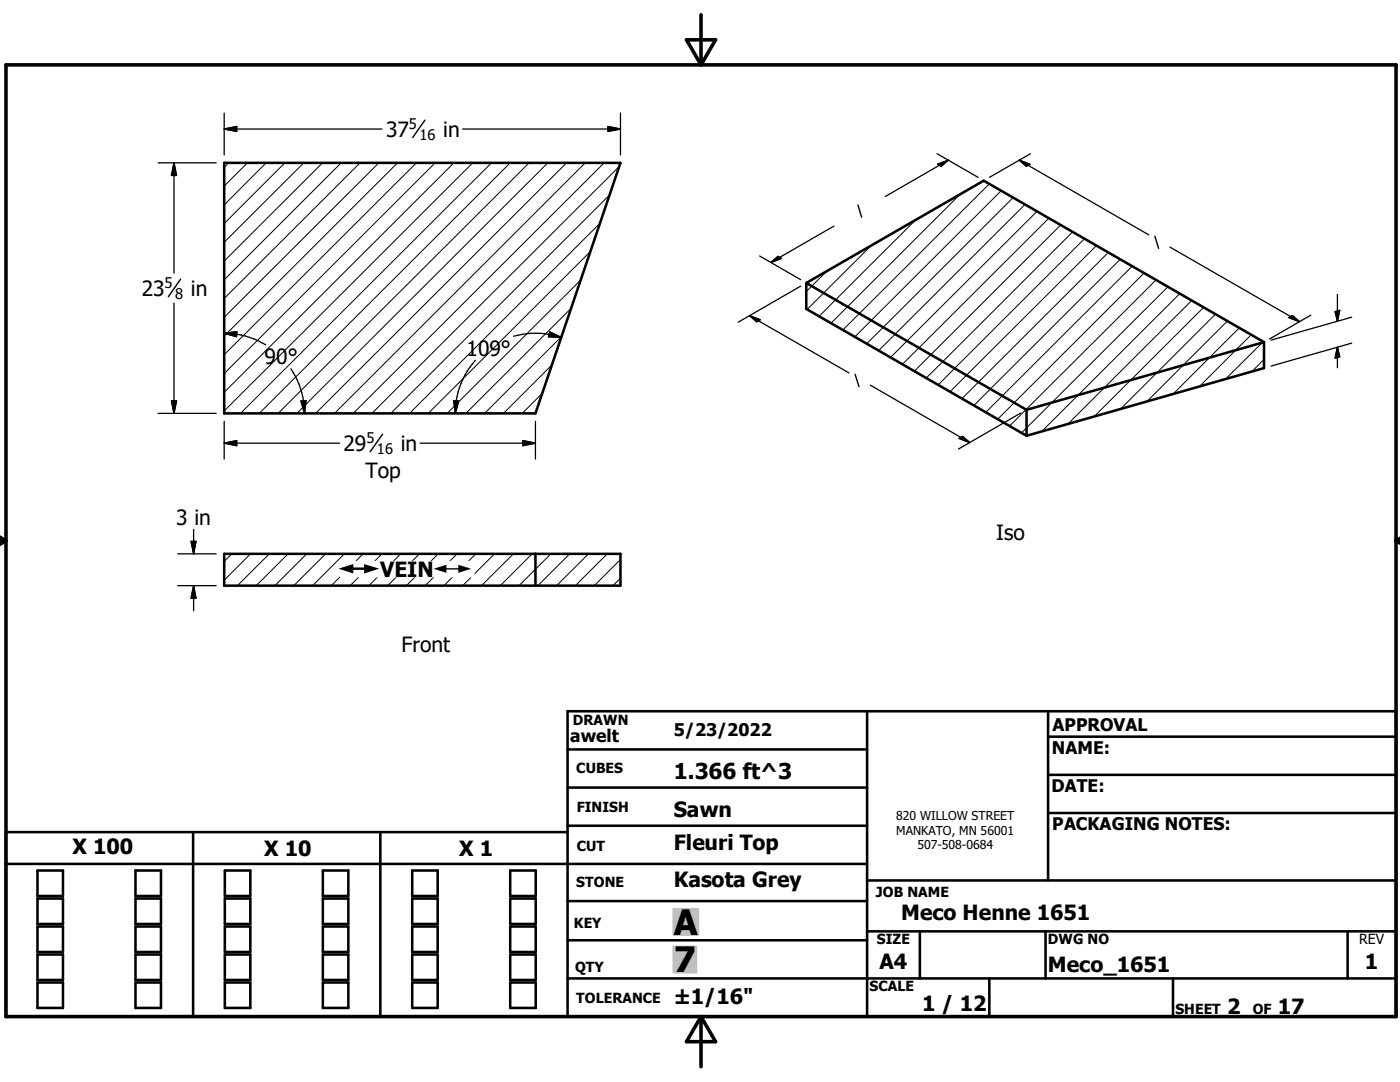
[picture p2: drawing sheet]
<svg xmlns="http://www.w3.org/2000/svg" width="279mm" height="216mm" viewBox="0 0 279 216" stroke-linecap="round" stroke-linejoin="round" font-family="sans-serif">
<g fill="none" stroke="#000" stroke-width=".51">
<path d="M44.7 32.5h79.1l-16.9 50h-62.2zM160.9 56.5l35.4-20.4 56 32.2M160.9 56.5v5.1l44 25.4M160.9 56.5l44 25.3M252.3 68.3v5.1l-47.4 13.6M252.3 68.3l-47.4 13.5M204.9 81.8v5.2M44.7 110.5h79.1v6.4h-79.1zM106.9 110.5v6.4M113.3 149.5h59.7M113.3 157.2h59.7M173 141.9v61"/>
<path d="M209.2 147h69.4M209.2 154.6h69.4M209.2 141.9v33.8M1.2 172.4h171.8M7.5 173.7h5.1v5.1h-5.1zM7.5 179.3h5.1v5.1h-5.1zM27 173.7h5.1v5.1h-5.1zM27 179.3h5.1v5.1h-5.1zM38.5 166v36.9M44.9 173.7h5.1v5.1h-5.1zM44.9 179.3h5.1v5.1h-5.1zM64.4 173.7h5.1v5.1h-5.1z"/>
<path d="M64.4 179.3h5.1v5.1h-5.1zM75.9 166v36.9M82.3 173.7h5.1v5.1h-5.1zM82.3 179.3h5.1v5.1h-5.1zM101.8 173.7h5.1v5.1h-5.1zM101.8 179.3h5.1v5.1h-5.1zM113.3 166h-112.1v36.9h277.4v-61h-165.3v61M113.3 179.8h59.7M113.3 164.8h59.7M173 175.7h105.6M209.2 162.2h69.4M7.5 184.9h5.1v5.1h-5.1z"/>
<path d="M7.5 190.5h5.1v5h-5.1zM7.5 196h5.1v5.1h-5.1zM27 190.5h5.1v5h-5.1zM27 196h5.1v5.1h-5.1zM27 184.9h5.1v5.1h-5.1zM44.9 190.5h5.1v5h-5.1zM44.9 196h5.1v5.1h-5.1zM44.9 184.9h5.1v5.1h-5.1zM64.4 190.5h5.1v5h-5.1zM64.4 196h5.1v5.1h-5.1zM64.4 184.9h5.1v5.1h-5.1zM82.3 190.5h5.1v5h-5.1z"/>
<path d="M82.3 196h5.1v5.1h-5.1zM82.3 184.9h5.1v5.1h-5.1zM101.8 190.5h5.1v5h-5.1zM101.8 196h5.1v5.1h-5.1zM101.8 184.9h5.1v5.1h-5.1zM113.3 187.6h59.7M113.3 195.2h165.3M173 185.8h105.6M183.6 185.8v9.4M197.4 195.2v7.7M208.7 185.8v9.4M234.1 195.2v7.7"/>
<path d="M268.9 185.8v9.4"/>
</g>
<g fill="none" stroke="#000" stroke-width=".2">
<path d="M45.6 32.5l-.9 .9M49.4 32.5l-4.7 4.6M53.1 32.5l-8.4 8.4M56.9 32.5l-12.2 12.1M60.6 32.5l-15.9 15.8M64.4 32.5l-19.7 19.6M68.1 32.5l-23.4 23.3M71.9 32.5l-27.2 27.1M75.6 32.5l-30.9 30.8M79.3 32.5l-34.6 34.6M83.1 32.5l-38.4 38.3M86.8 32.5l-42.1 42"/>
<path d="M90.6 32.5l-45.9 45.8M94.3 32.5l-49.6 49.5M98.1 32.5l-50.1 50M101.8 32.5l-50.1 50M105.6 32.5l-50.1 50M109.3 32.5l-50.1 50M113.1 32.5l-50.1 50M116.8 32.5l-50.1 50M120.6 32.5l-50.1 50M121.7 38.9l-43.7 43.6M123.6 33.2l-49.4 49.3M191.6 38.8l-25.8 25.7"/>
<path d="M197.4 36.7l-29.2 29.1M199.8 38.1l-29.2 29.1M202.2 39.4l-29.2 29.2M115.9 55.9l-26.7 26.6M117.8 50.2l-32.3 32.3M119.8 44.5l-38.1 38M165 54.1l-4.1 4.1M173.9 49l-12.8 12.7M182.7 43.9l-19.2 19.2M204.6 40.8l-29.2 29.1M207 42.2l-29.3 29.1M209.3 43.5l-29.2 29.2"/>
<path d="M211.7 44.9l-29.2 29.2M214.1 46.3l-29.2 29.1M216.4 47.6l-29.2 29.2M218.8 49l-29.2 29.2M221.2 50.4l-29.2 29.1M223.6 51.7l-29.2 29.2M226 53.1l-29.3 29.2M228.3 54.5l-29.2 29.1M230.7 55.9l-29.2 29.1M233.1 57.2l-29.2 29.2M235.4 58.6l-27.5 27.5M237.8 60l-24.7 24.6"/>
<path d="M108.2 78.5l-4 4M110.1 72.8l-9.6 9.7M112.1 67.2l-15.4 15.3M114 61.5l-21 21M240.2 61.3l-21.8 21.8M242.6 62.7l-19 18.9M245 64.1l-16.1 16M247.3 65.4l-13.2 13.2M249.7 66.8l-10.3 10.3M252.1 68.2l-7.5 7.4M252.3 71.7l-2.5 2.4M46.2 110.5l-1.5 1.5"/>
<path d="M50 110.5l-5.3 5.3M53.7 110.5l-6.3 6.4M57.5 110.5l-6.4 6.4M61.2 110.5l-6.3 6.4M65 110.5l-6.4 6.4M68.7 110.5l-6.3 6.4M72.5 110.5l-6.4 6.4M76.2 110.5l-6.3 6.4M80 110.5l-6.4 6.4M83.7 110.5l-6.3 6.4M87.5 110.5l-6.4 6.4M91.2 110.5l-6.3 6.4"/>
<path d="M95 110.5l-6.4 6.4M98.7 110.5l-6.4 6.4M102.5 110.5l-6.4 6.4M106.2 110.5l-6.4 6.4M109.9 110.5l-6.3 6.4M113.7 110.5l-6.4 6.4M117.4 110.5l-6.3 6.4M121.2 110.5l-6.4 6.4M123.8 115.4l-1.5 1.5M123.8 111.6l-5.2 5.3"/>
</g>
<path d="M1.2 12.9h277.4v190h-277.4zM137 7.9h5.8l-2.9 5zM139.9 2.9v10M-.1 107.9h1.3M-.1 107.2l1.3 .7M1.2 107.9l-1.2 .7M278.6 107.9h.8M278.6 107.9l.8 .5M279.4 107.4l-.8 .5M139.9 202.9v10M139.9 202.9l2.9 5h-5.8z" fill="none" stroke="#000" stroke-width=".71"/>
<g fill="#c0c0c0" stroke="#c0c0c0" stroke-width=".51">
<path d="M134.5 188.9h4.4v5.1z"/>
<path d="M134.5 188.9l4.4 5.1h-4.4z"/>
<path d="M134.5 181.4h4.8v5.1z"/>
<path d="M134.5 181.4l4.8 5.1h-4.8z"/>
</g>
<g fill="none" stroke="#000" stroke-width=".25">
<path d="M31.5 32.5h11.6M34.7 32.5v22M34.7 32.5l.5 2.5h-1zM44.7 25.7h31.5M44.7 25.7l2.5-.5v1zM44.7 22.6v8.3M92.3 25.7h31.5M121.3 25.2l2.5 .5-2.5 .5zM123.8 22.6v8.3M187 30.7l8.2 4.7M187.1 32.8l2.2-.8-1.5 1.2zM189.3 32l-12.6 7.2"/>
<path d="M203.4 32l25.9 14.9M203.4 32l2.1 .8-.7 .4zM205.7 30.7l-8.2 4.7M151.6 51.1l8.2 4.7M153.8 52.4l1.5-1.2 .7 .4zM159.8 57.1l-12.5 7.2M166.4 45.1l-12.6 7.3M233.5 49.3l25.8 14.9M266.9 58.7v5.4M34.2 80h1l-.5 2.5zM34.7 60.5v22M44.7 66.5a15.7 15.7 0 0 1 8.3 2.3"/>
<path d="M44.7 66.5l2.6-.3-.1 1zM58 73.6a16.2 16.2 0 0 1 2.8 8.9M90.6 79.9l.9 .1-.6 2.5zM94.9 71.9a16 16 0 0 0-4 10.6M102.5 67.1a16.2 16.2 0 0 1 9.5 .2M109.7 66.2l2.3 1.1-2.5-.1zM149.6 63l19.8 11.4M149.6 63l2.1 .8-.7 .4zM173.7 76.9l19.8 11.4M257.2 63.4l.7-.4 1.4 1.2zM261.6 62.9l-8.2 4.7M266.5 62.2l.9-.3-.5 2.2z"/>
<path d="M266.9 69.3v4.1M266.9 69.3l.5 1.9-.9 .2zM269.8 68.5l-16.1 4.5M269.8 63.3l-16.1 4.6M31.5 82.5h11.6M44.7 88.4l2.5-.5v1zM44.7 84.1v7.5M44.7 88.4h23.1M60.1 80l1-.1-.3 2.6zM83.8 88.4h23.1M104.4 87.9l2.5 .5-2.5 .5zM106.9 84.1v7.5"/>
<path d="M191.4 87.5l.7-.4 1.4 1.2zM203.7 82.4l-12.4 7.2M35.5 116.9h7.6M35.5 110.5h7.6M38.1 108h1l-.5 2.5zM38.6 105.6v4.9M38.6 116.9v5M38.6 116.9l.5 2.5h-1z"/>
</g>
<g fill="#000" stroke="#000" stroke-width=".25">
<path d="M34.7 32.5l.5 2.5h-1zM44.7 25.7l2.5-.5v1zM121.3 25.2l2.5 .5-2.5 .5zM187.1 32.8l2.2-.8-1.5 1.2zM203.4 32l2.1 .8-.7 .4zM153.8 52.4l1.5-1.2 .7 .4zM34.2 80h1l-.5 2.5zM44.7 66.5l2.6-.3-.1 1zM90.6 79.9l.9 .1-.6 2.5zM109.7 66.2l2.3 1.1-2.5-.1zM149.6 63l2.1 .8-.7 .4zM257.2 63.4l.7-.4 1.4 1.2z"/>
<path d="M266.5 62.2l.9-.3-.5 2.2zM266.9 69.3l.5 1.9-.9 .2zM44.7 88.4l2.5-.5v1zM60.1 80l1-.1-.3 2.6zM104.4 87.9l2.5 .5-2.5 .5zM191.4 87.5l.7-.4 1.4 1.2zM38.1 108h1l-.5 2.5zM38.6 116.9l.5 2.5h-1z"/>
</g>
<path d="M84.8 24l-2.4 3.4M36 55.7l-2.4 3.5M171.2 40.9l.8 2.4M230.5 47.1l.7 2.5M170.7 74.7l.7 2.4M76.3 86.7l-2.4 3.5" fill="none" stroke="#000" stroke-width=".28"/>
<g fill="#fff" stroke="#fff" stroke-width=".25">
<path d="M67.9 112h26.7v3.1z"/>
<path d="M67.9 112l26.7 3.1h-26.7z"/>
</g>
<g font-size="7">
<text x="134.5" y="186.5">A</text>
<text x="134.5" y="194">7</text>
</g>
<text font-size="4.4" x="134.5" y="155.5">1.366 ft^3</text>
<g font-size="4.2">
<text x="77" y="27.3">37</text>
<text x="88.5" y="27.3">in</text>
<text x="28.3" y="59">23</text>
<text x="38.1" y="59">in</text>
<text x="93.1" y="71">109°</text>
<text x="52.8" y="72.7">90°</text>
<text x="68.6" y="89.9">29</text>
<text x="80" y="89.9">in</text>
<text x="72.9" y="95.3">Top</text>
<text x="35.2" y="104.8">3 in</text>
<text x="198.8" y="107.7">Iso</text>
<text x="75.9" y="115.1">VEIN</text>
<text x="80.1" y="130">Front</text>
<text x="134.4" y="163.1">Sawn</text>
<text x="14.5" y="170.5">X 100</text>
<text x="52.7" y="170.9">X 10</text>
<text x="91.7" y="170.9">X 1</text>
<text x="134.4" y="169.5">Fleuri Top</text>
<text x="134.4" y="176.9">Kasota Grey</text>
<text x="179.9" y="183.6">Meco Henne 1651</text>
<text x="175.5" y="193.3">A4</text>
<text x="209.1" y="194">Meco_1651</text>
<text x="272.4" y="193.3">1</text>
<text x="134.4" y="200.3">±1/16&quot;</text>
<text x="184" y="201.7">1 / 12</text>
<text x="244.9" y="202.3">2</text>
<text x="255" y="202.3">17</text>
</g>
<g font-size="3.5">
<text x="113.8" y="148">awelt</text>
<text x="134.5" y="146.9">5/23/2022</text>
<text x="210.1" y="145.8">APPROVAL</text>
<text x="209.9" y="150.4">NAME:</text>
<text x="209.8" y="158.1">DATE:</text>
<text x="210" y="165.6">PACKAGING NOTES:</text>
</g>
<g font-size="3.3">
<text x="67.9" y="115.1">#</text>
<text x="86.6" y="115.1">#</text>
</g>
<g font-size="2.9">
<text x="81.6" y="25.7">5</text>
<text x="83.7" y="27.9">16</text>
<text x="32.9" y="57.4">5</text>
<text x="35" y="59.6">8</text>
<text x="73.2" y="88.4">5</text>
<text x="75.2" y="90.6">16</text>
</g>
<g font-size="2.8">
<text x="114.3" y="144.6">DRAWN</text>
<text x="115" y="154.3">CUBES</text>
<text x="115.1" y="162">FINISH</text>
<text x="115.1" y="169.8">CUT</text>
<text x="115" y="177.1">STONE</text>
<text x="174.8" y="178.9">JOB NAME</text>
<text x="114.6" y="185.3">KEY</text>
<text x="175" y="188.4">SIZE</text>
<text x="209.1" y="188.4">DWG NO</text>
<text x="271.3" y="188.4">REV</text>
<text x="114.8" y="193.9">QTY</text>
<text x="173.5" y="197.8">SCALE</text>
<text x="115" y="200.2">TOLERANCE</text>
<text x="234.6" y="202.3">SHEET</text>
<text x="250" y="202.3">OF</text>
</g>
<g font-size="2.4">
<text x="178.9" y="163.6">820 WILLOW STREET</text>
<text x="178.9" y="166.5">MANKATO, MN 56001</text>
<text x="183.1" y="169.5">507-508-0684</text>
</g>
</svg>
